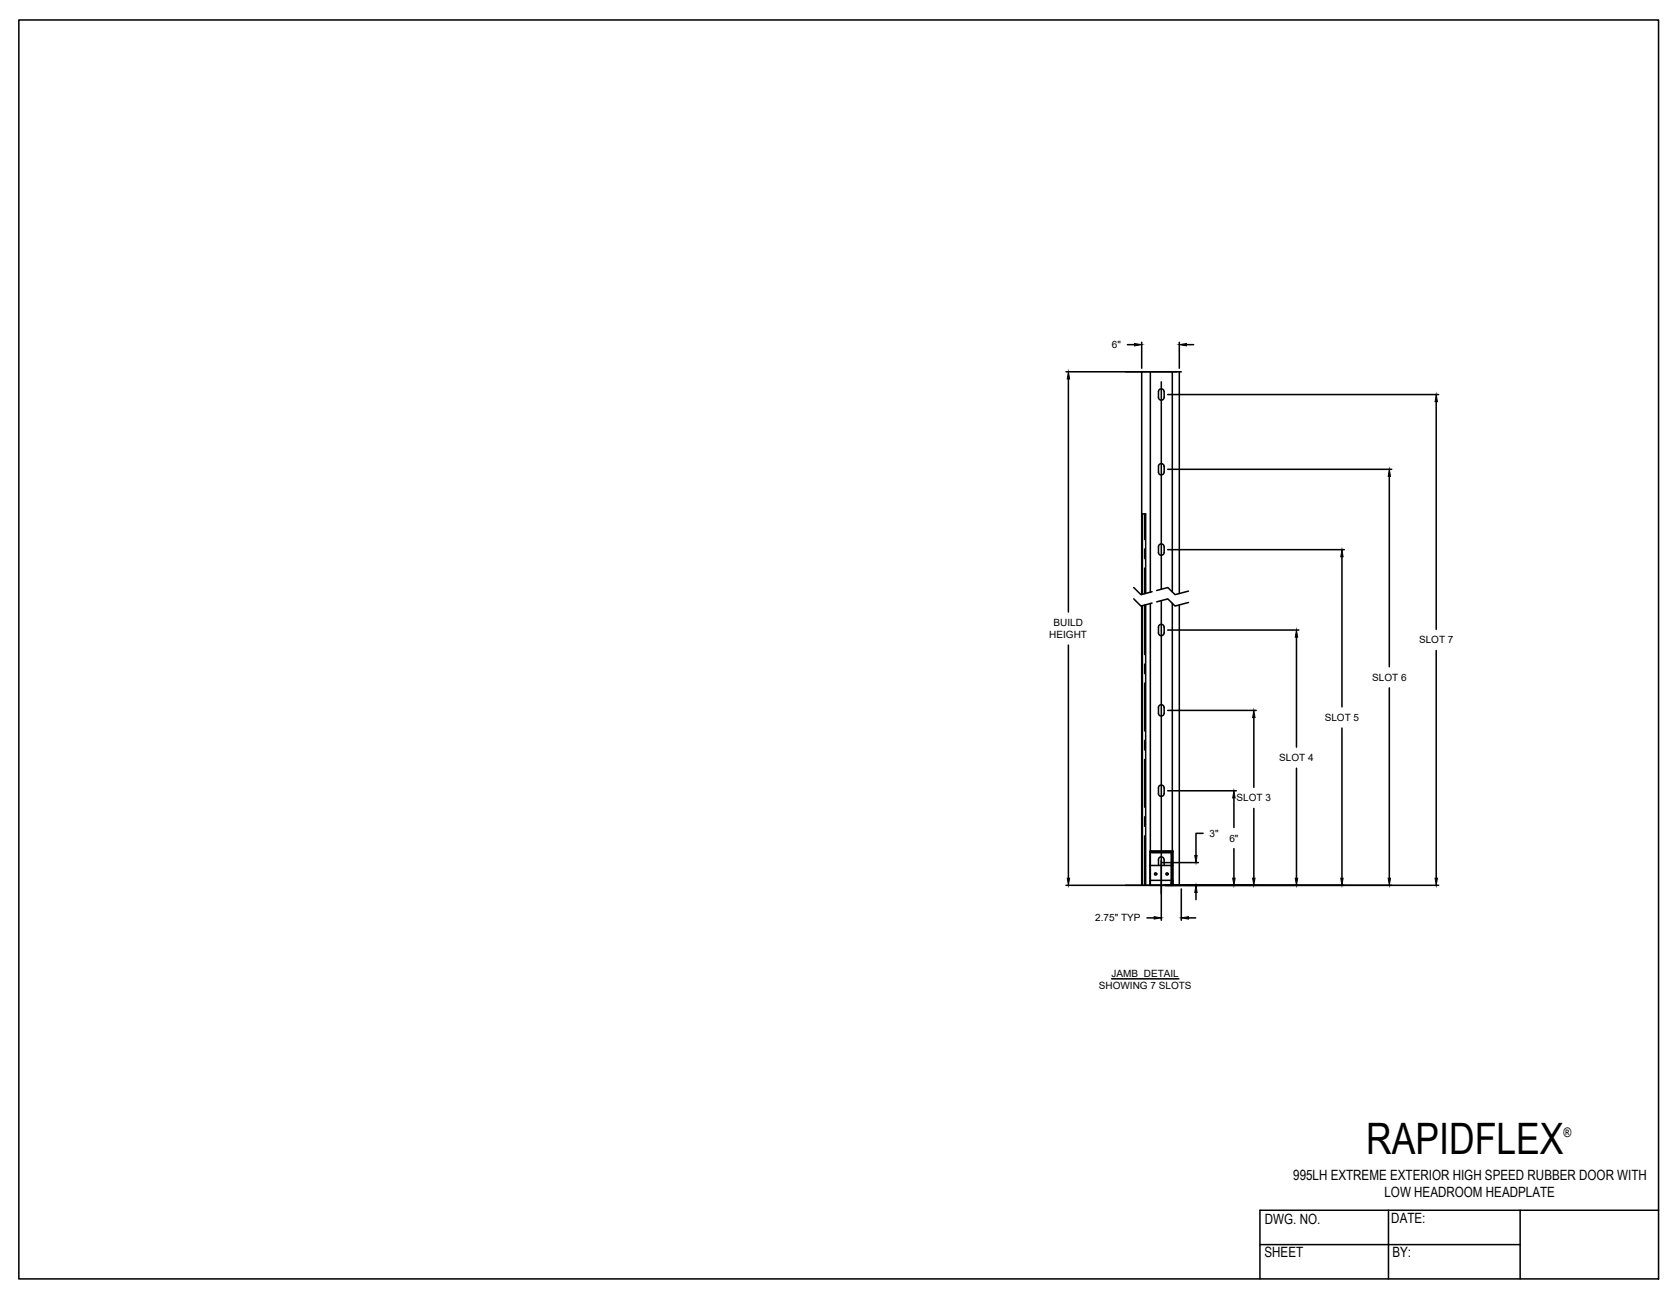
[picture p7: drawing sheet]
<svg xmlns="http://www.w3.org/2000/svg" width="279mm" height="216mm" viewBox="0 0 279 216" stroke-linecap="round" stroke-linejoin="round" font-family="sans-serif">
<!-- layer: ANNOTATIONS -->
<g fill="none" stroke="#000" stroke-width=".25">
<path d="M187.5 57.3h1.2M189.9 56.9v4.3M196.1 56.9v4.3M197.3 57.3h1.2M177.3 61.8h18.4M177.7 63v38.8M194.2 78.1h37.3M194.2 65.6h45.1M231.1 79.2v31.7M238.9 66.8v37.9M194.2 91.4h29.4M223.2 92.6v25"/>
<path d="M177.7 107.3v38.8M194.2 118.2h14.7M194.2 104.8h21.8M208.5 119.4v11.6M215.6 106v18.3M231.1 114.4v31.7M238.9 108.2v37.9M194.2 131.5h11.4M200.1 138.6h-1.2v3.7M205.2 132.7v4.9M208.5 134.5v11.6M215.6 127.8v18.3"/>
<path d="M223.2 121.1v25M177.3 147.3h62M190.8 152.7h1.1M193.1 143.1v10M193.3 143.5h6M196.5 147.9v5.2M197.7 152.7h1.2M198.9 148.5v1.1M205.2 141.1v5M184.9 162.8h11.2"/>
</g>
<!-- layer: DETAILS -->
<g fill="none" stroke="#000" stroke-width=".25">
<path d="M187.2 61.8h9.3M189.9 61.8v37.1M191.3 61.8v36.7M192.7 65.2v.9M192.7 77.6v.9M193.1 63.5v34.5M193.6 65.2v.9M193.6 77.6v.9M195 61.8v36.7M196.1 61.8v36.9M188.6 97.7l1.1 1.2 1.9-.5M188.6 99.6l1.1 1.2 1.9-.5"/>
<path d="M189.9 85.5h.6v13.2M190 85.5v13.3M190.4 85.5v4.2M190.4 91.3v1.6M190.4 94.5v4.3M192.4 98.2l1.8-.5 1.2 1.2 2.3-.6M192.7 91v.9M193.1 99.9v48.8M193.6 91v.9M189.9 100.8v46.5M190 100.7v46.6M190.4 100.6v8.3"/>
<path d="M190.4 110.5v1.5M190.4 113.6v8M190.5 100.6v46.7M191.3 100.4v46.9M192.4 100.1l1.8-.5 1.2 1.2 2.3-.6M192.7 104.3v1M192.7 117.7v.9M193.6 104.3v1M193.6 117.7v.9M195 100.4v46.9M196.1 100.6v46.7M190.4 123.2v1.5"/>
<path d="M190.4 126.3v8M190.4 135.9v1.5M190.4 139v8.3M192.7 131.1v.9M193.6 131.1v.9M187.2 147.3h9.3M191.3 146.4v.9h3.7v-.9l-.2 .3M191.3 144v-2.4h3.7v2.4M191.3 144v2.4M191.3 144h3.7M191.3 141.6l.2 .2M191.3 141.6l.3 .2"/>
<path d="M191.4 141.6l.3 .2M191.5 141.6l.2 .2M191.6 141.6l.2 .2M191.7 141.6l.2 .2M191.8 141.6l.2 .2M191.9 141.6l.2 .2M192 141.6l.2 .2M192.1 141.6l.2 .2M192.1 141.6l.3 .2M192.2 141.6l.3 .2M192.3 141.6l.3 .2M192.4 141.6l.2 .2"/>
<path d="M192.5 141.6l.2 .2M192.6 141.6l.2 .2M192.7 143v1M192.7 141.6l.2 .2M192.8 141.6l.2 .2M192.9 141.6l.2 .2M192.9 141.6l.3 .2M193 141.6l.3 .2M193.1 141.6l.3 .2M193.2 141.6l.3 .2M193.3 141.6l.2 .2M193.4 141.6l.2 .2"/>
<path d="M193.5 141.6l.2 .2M193.6 141.6l.2 .2M193.6 143v1M193.7 141.6l.2 .2M193.7 141.6l.3 .2M193.8 141.6l.3 .2M193.9 141.6l.3 .2M194 141.6l.3 .2M194.1 141.6l.2 .2M194.2 141.6l.2 .2M194.3 141.6l.2 .2M194.4 141.6l.2 .2"/>
<path d="M194.5 141.6l.2 .2M194.6 141.6l.2 .2 .2-.2M194.6 141.6l.3 .2M194.7 141.6l.3 .2M194.8 141.6l.2 .2-.2 .2M194.9 141.6l.1 .1-.2 .2M195 141.6h.1M195 144v2.4h-3.7M195 147.3h.1M195 141.9l-.2 .2M195 141.9l-.2 .3M195 142l-.2 .3"/>
<path d="M195 142.1l-.2 .3M195 142.2l-.2 .3M195 142.3l-.2 .2M195 142.4l-.2 .2M195 142.5l-.2 .2M195 142.6l-.2 .2M195 142.7l-.2 .2M195 142.7l-.2 .3M195 142.8l-.2 .3M195 142.9l-.2 .3M195 143l-.2 .3M195 143.1l-.2 .2"/>
<path d="M195 143.2l-.2 .2M195 143.3l-.2 .2M195 143.4l-.2 .2M195 143.5l-.2 .2M195 143.6l-.2 .2M195 143.6l-.2 .3M195 143.7l-.2 .3M195 143.8l-.2 .3M195 143.9l-.2 .3M195 146.5l-.2 .3M195 146.6l-.2 .2M195 146.7l-.2 .2"/>
<path d="M195 146.8l-.2 .2M195 146.9l-.2 .2M195 146.9l-.2 .3M195 144l-.2 .3M195 144.1l-.2 .3M195 144.2l-.2 .3M195 144.3l-.2 .2M195 144.4l-.2 .2M195 144.5l-.2 .2M195 144.6l-.2 .2M195 144.7l-.2 .2M195 144.8l-.2 .2"/>
<path d="M195 144.8l-.2 .3M195 144.9l-.2 .3M195 145l-.2 .3M195 145.1l-.2 .3M195 145.2l-.2 .2M195 145.3l-.2 .2M195 145.4l-.2 .2M195 145.5l-.2 .2M195 145.6l-.2 .2M195 145.6l-.2 .3M195 145.7l-.2 .3M195 145.8l-.2 .3"/>
<path d="M195 145.9l-.2 .3M195 146l-.2 .2M195 146.1l-.2 .2M195 146.2l-.2 .2M195 146.3l-.2 .2M195 146.4l-.2 .2M195 146.6l-.2 .3M195 146.7l-.2 .3M195 147l-.2 .2M195 147.2l-.1 .1M195 147.2v.1M195 147.1l-.1 .2"/>
<path d="M195 147l-.2 .3"/>
</g>
<!-- layer: ANNOTATIONS -->
<g fill="#000" stroke="#000" stroke-width=".17">
<path d="M188.7 57.1l1.2 .2-1.2 .2zM196.1 57.3l1.2-.2v.4zM177.7 61.8l.2 1.2h-.4zM231.1 78.1l.2 1.1h-.4zM238.9 65.6l.2 1.2h-.4zM223.2 91.4l.2 1.2h-.4zM208.5 118.2l.2 1.2h-.4zM215.6 104.8l.2 1.2h-.4zM205.2 131.5l.2 1.2h-.4zM177.5 146.1h.4l-.2 1.2zM191.9 152.5l1.2 .2-1.2 .2zM196.5 152.7l1.2-.2v.4z"/>
<path d="M198.9 147.3l.2 1.2h-.4zM198.7 142.3h.4l-.2 1.2zM205 146.1h.4l-.2 1.2zM208.3 146.1h.4l-.2 1.2zM215.4 146.1h.4l-.2 1.2zM223 146.1h.4l-.2 1.2zM230.9 146.1h.4l-.2 1.2zM238.7 146.1h.4l-.2 1.2z"/>
</g>
<!-- layer: 0 -->
<g fill="none" stroke="#000" stroke-width=".25">
<path d="M192.7 66.1a.47 .47 0 0 0 .4 .5 .47 .47 0 0 0 .5-.5M192.7 65.1a.47 .47 0 0 1 .4-.4 .47 .47 0 0 1 .5 .4M192.7 78.5a.47 .47 0 0 0 .4 .5 .47 .47 0 0 0 .5-.5M192.7 77.6a.47 .47 0 0 1 .4-.5 .47 .47 0 0 1 .5 .5M192.7 91.9a.47 .47 0 0 0 .4 .5 .47 .47 0 0 0 .5-.5M192.7 90.9a.47 .47 0 0 1 .4-.4 .47 .47 0 0 1 .5 .4M192.7 118.6a.47 .47 0 0 0 .4 .5 .47 .47 0 0 0 .5-.5M192.7 117.7a.47 .47 0 0 1 .4-.5 .47 .47 0 0 1 .5 .5M192.7 105.3a.47 .47 0 0 0 .4 .4 .47 .47 0 0 0 .5-.4M192.7 104.3a.47 .47 0 0 1 .4-.5 .47 .47 0 0 1 .5 .5M192.7 132a.47 .47 0 0 0 .4 .5 .47 .47 0 0 0 .5-.5M192.7 131a.47 .47 0 0 1 .4-.4 .47 .47 0 0 1 .5 .4"/>
<path d="M192.7 143a.47 .47 0 0 1 .4-.5 .47 .47 0 0 1 .5 .5"/>
<circle cx="192.2" cy="145.4" r=".19"/>
<circle cx="194.1" cy="145.4" r=".19"/>
</g>
<!-- layer: TITLE BLOCK -->
<path d="M3.1 3.3h272.7v209.4h-272.7zM209.5 207h43.3M230.9 201.3v11.4M252.8 201.3v11.4M275.8 201.3h-66.3v11.4" fill="none" stroke="#000" stroke-width=".25"/>
<text font-size="7.2" x="227.2" y="191.9">RAPIDFLEX</text>
<g font-size="2.4">
<text x="215.1" y="196.2">995LH EXTREME EXTERIOR HIGH SPEED RUBBER DOOR WITH</text>
<text x="210.4" y="203.6">DWG. NO.</text>
<text x="230.3" y="199.1">LOW HEADROOM HEADPLATE</text>
<text x="231.4" y="203.4">DATE:</text>
<text x="210.3" y="209.1">SHEET</text>
<text x="231.6" y="209">BY:</text>
</g>
<text font-size="2.2" x="260" y="189.1">®</text>
<g font-size="1.7">
<text x="184.9" y="57.9">6&quot;</text>
<text x="174.5" y="106.1">HEIGHT</text>
<text x="175.2" y="104.1">BUILD</text>
<text x="236" y="107">SLOT 7</text>
<text x="228.2" y="113.2">SLOT 6</text>
<text x="220.3" y="119.9">SLOT 5</text>
<text x="212.7" y="126.6">SLOT 4</text>
<text x="205.7" y="133.3">SLOT 3</text>
<text x="201.2" y="139.2">3&quot;</text>
<text x="204.5" y="140">6&quot;</text>
<text x="182.2" y="153.3">2.75&quot; TYP</text>
<text x="182.7" y="164.5">SHOWING 7 SLOTS</text>
<text x="184.9" y="162.5">JAMB DETAIL</text>
</g>
</svg>
